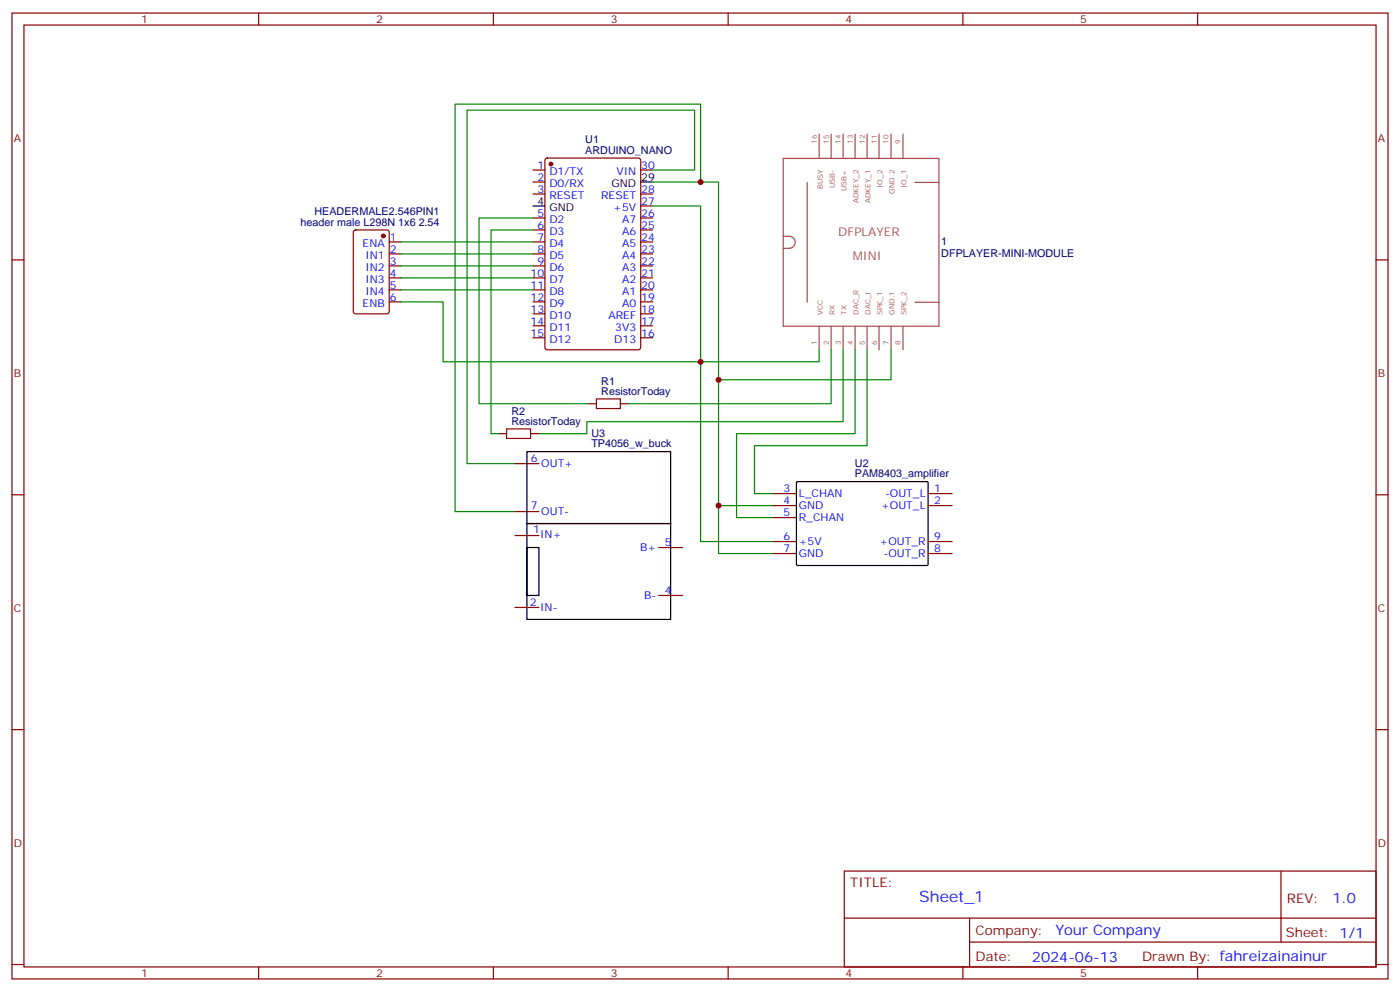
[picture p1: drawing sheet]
<svg xmlns="http://www.w3.org/2000/svg" width="412mm" height="292mm" viewBox="0 0 412 292" stroke-linecap="round" stroke-linejoin="round" font-family="sans-serif">
<g fill="none" stroke="#870000" stroke-width=".35">
<path d="M3.5 3.8h405.4v284.4h-405.4zM7.1 7.4h398.2v277.3h-398.2zM76.2 3.8v3.6M145.3 3.8v3.6M214.5 3.8v3.6M283.6 3.8v3.6M352.8 3.8v3.6M157 50.1h3.5M157 53.6h3.5M157 57.1h3.5M160.7 46.7l.5-.2h26.8l.7 .5v55.3l-.4 .6-27.1 .1-.6-.5-.1-55.3zM188.7 50.1h3.6"/>
<path d="M188.7 57.1h3.6M3.5 76.5h3.6M104.3 67.9l.5-.2h9.1l.7 .4 .1 23.6-.5 .6-9.4 .1-.7-.5v-23.5zM114.7 71.2h3.5M114.7 74.8h3.5M114.7 78.3h3.5M157 64.2h3.5M157 67.7h3.5M157 71.2h3.5M157 74.8h3.5M157 78.3h3.5M188.7 64.2h3.6"/>
<path d="M188.7 67.7h3.6M188.7 71.2h3.6M188.7 74.8h3.6M188.7 78.3h3.6M188.7 60.6h3.6M405.3 76.5h3.6M114.7 81.8h3.5M114.7 85.3h3.5M114.7 88.9h3.5M157 81.8h3.5M157 85.3h3.5M157 88.9h3.5"/>
<path d="M157 92.4h3.5M157 95.9h3.5M157 99.4h3.5M188.7 81.8h3.6M188.7 85.3h3.6M188.7 88.9h3.6M188.7 92.4h3.6M188.7 95.9h3.6M188.7 99.4h3.6M173.2 118.9h2.5M182.7 118.9h2.5M146.8 127.7h2.4"/>
<path d="M151.7 136.5h7M156.3 127.7h2.4M3.5 145.7h3.6M151.7 157.7h7M151.7 150.6h7M227.5 145.3h7.1M227.5 148.8h7.1M227.5 152.4h7.1M227.5 159.4h7.1M273.4 145.3h7.1M273.4 148.8h7.1M273.4 159.4h7.1"/>
<path d="M405.3 145.7h3.6M151.7 178.8h7M194 175.3h7.1M194 161.2h7.1M227.5 162.9h7.1M273.4 162.9h7.1M3.5 214.8h3.6M405.3 214.8h3.6M248.7 256.4h156.6v28.3h-156.6zM377.3 256.5v20.8M248.7 270.3h156.5M285.6 277.3h119.6"/>
<path d="M285.6 270.3v14.1M3.5 284h3.6M76.2 284.7v3.5M145.3 284.7v3.5M214.5 284.7v3.5M283.6 284.7v3.5M352.8 284.7v3.5M405.3 284h3.6"/>
</g>
<g fill="#870000" stroke="#870000" stroke-width=".35">
<circle cx="162.3" cy="48.3" r=".53"/>
<circle cx="112.9" cy="69.5" r=".53"/>
</g>
<path d="M188.7 53.6h3.6M157 60.6h3.5M155.2 133h42.4v21.1h-42.4zM155.2 154.1h42.4v28.3h-42.4zM234.7 142l.2-.2h38.3l.2 .3-.1 24.2-.3 .2-38.2-.1-.2-.3zM155.2 161.2h3.5v14.1h-3.5z" fill="none" stroke="#000" stroke-width=".35"/>
<g fill="none" stroke="#a64a4a" stroke-width=".35">
<path d="M241.3 39.5v6.9M244.8 39.5v6.9M248.4 39.5v6.9M251.9 39.5v6.9M255.4 39.5v6.9M258.9 39.5v6.9M262.5 39.5v6.9M266 39.5v6.9M230.7 46.6h45.9v49.4h-45.9zM237.8 53.7v35.3M269.5 53.7h7.1M230.7 69.6a3.2 3.2 0 0 1 3 .5 1.76 1.76 0 0 1 .4 1.9 1.76 1.76 0 0 1-1.6 1.1h-1.8"/>
<path d="M241.3 96v7M244.8 96v7M248.4 96v7M251.9 96v7M255.4 96v7M258.9 96v7M262.5 96v7M266 96v7M269.5 89h7.1"/>
</g>
<g fill="none" stroke="#008700" stroke-width=".35">
<path d="M192.3 50.1h12.3v-17.7h-67v104.1h14.1M192.3 53.6h14.1v-22.9h-72.3v119.9h17.6M206.4 53.6h5.3v58.2h50.8v-8.8M118.2 71.2h38.8M118.2 74.8h38.8M118.2 78.3h38.8M157 64.2h-15.9v54.7h32.1M157 67.7h-12.4v60h2.2M192.3 60.6h14.1v45.9h34.9v-3.5M118.2 88.9h12.3v17.6h75.9v52.9h21.1M118.2 81.8h38.8M118.2 85.3h38.8"/>
<path d="M211.7 111.8v51.1h15.8M244.8 103v15.9h-59.6M248.4 103v21.1h-75.5v3.6h-14.2M251.9 103v24.7h-34.9v24.7h10.5M255.4 103v28.2h-33.2v14.1h5.3M211.7 148.8h15.8"/>
</g>
<path d="M175.7 117.4h7v2.9h-7zM149.2 126.3h7.1v2.8h-7.1z" fill="none" stroke="#a10000" stroke-width=".35"/>
<g fill="#c00">
<circle cx="206.4" cy="106.5" r=".88"/>
<circle cx="206.4" cy="53.6" r=".88"/>
<circle cx="211.7" cy="111.8" r=".88"/>
<circle cx="211.7" cy="148.8" r=".88"/>
</g>
<text font-size="4.6" fill="#00f" x="270.8" y="265.5">Sheet_1</text>
<g font-size="4.2" fill="#00f">
<text x="392.5" y="265.7">1.0</text>
<text x="310.9" y="275.3">Your Company</text>
<text x="304" y="283.1">2024-06-13</text>
</g>
<g font-size="3.9" fill="#800">
<text x="250.5" y="261">TITLE:</text>
<text x="379.1" y="265.7">REV:</text>
<text x="287.4" y="275.2">Company:</text>
<text x="378.7" y="275.8">Sheet: 1/1</text>
<text x="287.4" y="282.9">Date:</text>
<text x="336.4" y="283">Drawn By: fahreizainainur</text>
</g>
<g font-size="3.5" fill="#a54b4b">
<text x="246.9" y="69.6">DFPLAYER</text>
<text x="251.2" y="76.6">MINI</text>
</g>
<g font-size="3.2" fill="#800">
<text x="41.6" y="6.8">1</text>
<text x="110.8" y="6.8">2</text>
<text x="179.9" y="6.8">3</text>
<text x="249.1" y="6.8">4</text>
<text x="318.2" y="6.8">5</text>
<text x="4.1" y="41.9">A</text>
<text x="405.9" y="41.9">A</text>
<text x="4.1" y="111.1">B</text>
<text x="405.9" y="111.1">B</text>
<text x="4.1" y="180.2">C</text>
<text x="405.9" y="180.2">C</text>
<text x="4.1" y="249.4">D</text>
<text x="405.9" y="249.4">D</text>
<text x="41.6" y="287.7">1</text>
<text x="110.8" y="287.7">2</text>
<text x="179.9" y="287.7">3</text>
<text x="249.1" y="287.7">4</text>
<text x="318.2" y="287.7">5</text>
</g>
<g font-size="3.2" fill="#000080">
<text x="172.4" y="45.3">ARDUINO_NANO</text>
<text x="172.4" y="42">U1</text>
<text x="92.6" y="63.4">HEADERMALE2.546PIN1</text>
<text x="88.6" y="66.6">header male L298N 1x6 2.54</text>
<text x="277.3" y="75.6">DFPLAYER-MINI-MODULE</text>
<text x="277.3" y="72.3">1</text>
<text x="177.1" y="113.2">R1</text>
<text x="177.1" y="116.4">ResistorToday</text>
<text x="150.6" y="125.2">ResistorToday</text>
<text x="150.6" y="122">R2</text>
<text x="174.2" y="131.7">TP4056_w_buck</text>
<text x="174.2" y="128.7">U3</text>
<text x="251.8" y="137.5">U2</text>
<text x="251.8" y="140.5">PAM8403_amplifier</text>
</g>
<g font-size="3.2" fill="#00f">
<text x="158.3" y="49.7">1</text>
<text x="158.3" y="53.2">2</text>
<text x="161.8" y="51.5">D1/TX</text>
<text x="181.6" y="51.5">VIN</text>
<text x="188.9" y="49.7">30</text>
<text x="158.3" y="56.8">3</text>
<text x="161.8" y="55">D0/RX</text>
<text x="161.8" y="58.5">RESET</text>
<text x="177.1" y="58.5">RESET</text>
<text x="188.9" y="56.8">28</text>
<text x="158.3" y="63.8">5</text>
<text x="161.8" y="65.6">D2</text>
<text x="180.7" y="62.1">+5V</text>
<text x="183.2" y="65.6">A7</text>
<text x="188.9" y="63.8">26</text>
<text x="188.9" y="60.3">27</text>
<text x="114.8" y="70.9">1</text>
<text x="158.3" y="67.3">6</text>
<text x="158.3" y="70.9">7</text>
<text x="161.8" y="69.1">D3</text>
<text x="183.2" y="69.1">A6</text>
<text x="188.9" y="70.9">24</text>
<text x="188.9" y="67.3">25</text>
<text x="106.8" y="72.6">ENA</text>
<text x="107.6" y="76.2">IN1</text>
<text x="114.8" y="74.4">2</text>
<text x="114.8" y="77.9">3</text>
<text x="158.3" y="74.4">8</text>
<text x="158.3" y="77.9">9</text>
<text x="161.8" y="72.6">D4</text>
<text x="161.8" y="76.2">D5</text>
<text x="183.2" y="76.2">A4</text>
<text x="183.2" y="72.6">A5</text>
<text x="188.9" y="77.9">22</text>
<text x="188.9" y="74.4">23</text>
<text x="107.6" y="79.7">IN2</text>
<text x="107.6" y="83.2">IN3</text>
<text x="114.8" y="81.5">4</text>
<text x="156.3" y="81.5">10</text>
<text x="161.8" y="79.7">D6</text>
<text x="161.8" y="83.2">D7</text>
<text x="183.2" y="83.2">A2</text>
<text x="183.2" y="79.7">A3</text>
<text x="188.9" y="81.5">21</text>
<text x="107.6" y="86.7">IN4</text>
<text x="114.8" y="85">5</text>
<text x="114.8" y="88.5">6</text>
<text x="156.3" y="85">11</text>
<text x="156.3" y="88.5">12</text>
<text x="161.8" y="86.7">D8</text>
<text x="183.2" y="86.7">A1</text>
<text x="188.9" y="88.5">19</text>
<text x="188.9" y="85">20</text>
<text x="106.8" y="90.3">ENB</text>
<text x="156.3" y="92">13</text>
<text x="156.3" y="95.6">14</text>
<text x="161.8" y="90.3">D9</text>
<text x="161.8" y="93.8">D10</text>
<text x="179.2" y="93.8">AREF</text>
<text x="183.2" y="90.3">A0</text>
<text x="188.9" y="95.6">17</text>
<text x="188.9" y="92">18</text>
<text x="156.3" y="99.1">15</text>
<text x="161.8" y="97.3">D11</text>
<text x="161.8" y="100.9">D12</text>
<text x="181" y="100.9">D13</text>
<text x="181.2" y="97.3">3V3</text>
<text x="188.9" y="99.1">16</text>
<text x="156.4" y="136.1">6</text>
<text x="159.5" y="137.5">OUT+</text>
<text x="156.4" y="149.9">7</text>
<text x="230.8" y="145">3</text>
<text x="230.8" y="148.5">4</text>
<text x="235.3" y="146.4">L_CHAN</text>
<text x="235.3" y="149.9">GND</text>
<text x="259.5" y="149.9">+OUT_L</text>
<text x="260.7" y="146.4">-OUT_L</text>
<text x="275.2" y="145">1</text>
<text x="275.2" y="148.5">2</text>
<text x="159.5" y="151.7">OUT-</text>
<text x="230.8" y="152">5</text>
<text x="235.3" y="153.4">R_CHAN</text>
<text x="157.1" y="157">1</text>
<text x="159.1" y="158.4">IN+</text>
<text x="195.8" y="160.8">5</text>
<text x="230.8" y="159.1">6</text>
<text x="235.3" y="160.5">+5V</text>
<text x="259.1" y="160.5">+OUT_R</text>
<text x="275.2" y="159.1">9</text>
<text x="188.5" y="162.2">B+</text>
<text x="230.8" y="162.6">7</text>
<text x="235.3" y="164">GND</text>
<text x="260.3" y="164">-OUT_R</text>
<text x="275.2" y="162.6">8</text>
<text x="156" y="178.5">2</text>
<text x="159.1" y="179.9">IN-</text>
<text x="189.7" y="176.4">B-</text>
<text x="195.8" y="174.9">4</text>
</g>
<g font-size="3.2">
<text x="188.9" y="53.2">29</text>
<text x="180.1" y="55">GND</text>
<text x="158.3" y="60.3">4</text>
<text x="161.8" y="62.1">GND</text>
</g>
<g font-size="2.1" fill="#a54b4b">
<text x="240.6" y="42.4" transform="rotate(-90 240.6 42.4)">16</text>
<text x="244.1" y="42.4" transform="rotate(-90 244.1 42.4)">15</text>
<text x="247.7" y="42.4" transform="rotate(-90 247.7 42.4)">14</text>
<text x="251.2" y="42.4" transform="rotate(-90 251.2 42.4)">13</text>
<text x="254.7" y="42.4" transform="rotate(-90 254.7 42.4)">12</text>
<text x="258.2" y="42.4" transform="rotate(-90 258.2 42.4)">11</text>
<text x="261.8" y="42.4" transform="rotate(-90 261.8 42.4)">10</text>
<text x="265.3" y="42.4" transform="rotate(-90 265.3 42.4)">9</text>
<text x="242.3" y="55.7" transform="rotate(-90 242.3 55.7)">BUSY</text>
<text x="245.9" y="55.4" transform="rotate(-90 245.9 55.4)">USB-</text>
<text x="249.4" y="56.2" transform="rotate(-90 249.4 56.2)">USB+</text>
<text x="252.9" y="59.9" transform="rotate(-90 252.9 59.9)">ADKEY_2</text>
<text x="256.5" y="59.9" transform="rotate(-90 256.5 59.9)">ADKEY_1</text>
<text x="260" y="55.2" transform="rotate(-90 260 55.2)">IO_2</text>
<text x="263.5" y="57" transform="rotate(-90 263.5 57)">GND.2</text>
<text x="267" y="55.2" transform="rotate(-90 267 55.2)">IO_1</text>
<text x="242.3" y="92.7" transform="rotate(-90 242.3 92.7)">VCC</text>
<text x="245.9" y="92.7" transform="rotate(-90 245.9 92.7)">RX</text>
<text x="249.4" y="92.7" transform="rotate(-90 249.4 92.7)">TX</text>
<text x="252.9" y="92.7" transform="rotate(-90 252.9 92.7)">DAC_R</text>
<text x="256.5" y="92.7" transform="rotate(-90 256.5 92.7)">DAC_I</text>
<text x="260" y="92.7" transform="rotate(-90 260 92.7)">SPK_1</text>
<text x="263.5" y="92.7" transform="rotate(-90 263.5 92.7)">GND.1</text>
<text x="267" y="92.7" transform="rotate(-90 267 92.7)">SPK_2</text>
<text x="240.6" y="101.7" transform="rotate(-90 240.6 101.7)">1</text>
<text x="244.1" y="101.7" transform="rotate(-90 244.1 101.7)">2</text>
<text x="247.7" y="101.7" transform="rotate(-90 247.7 101.7)">3</text>
<text x="251.2" y="101.7" transform="rotate(-90 251.2 101.7)">4</text>
<text x="254.7" y="101.7" transform="rotate(-90 254.7 101.7)">5</text>
<text x="258.2" y="101.7" transform="rotate(-90 258.2 101.7)">6</text>
<text x="261.8" y="101.7" transform="rotate(-90 261.8 101.7)">7</text>
<text x="265.3" y="101.7" transform="rotate(-90 265.3 101.7)">8</text>
</g>
</svg>
